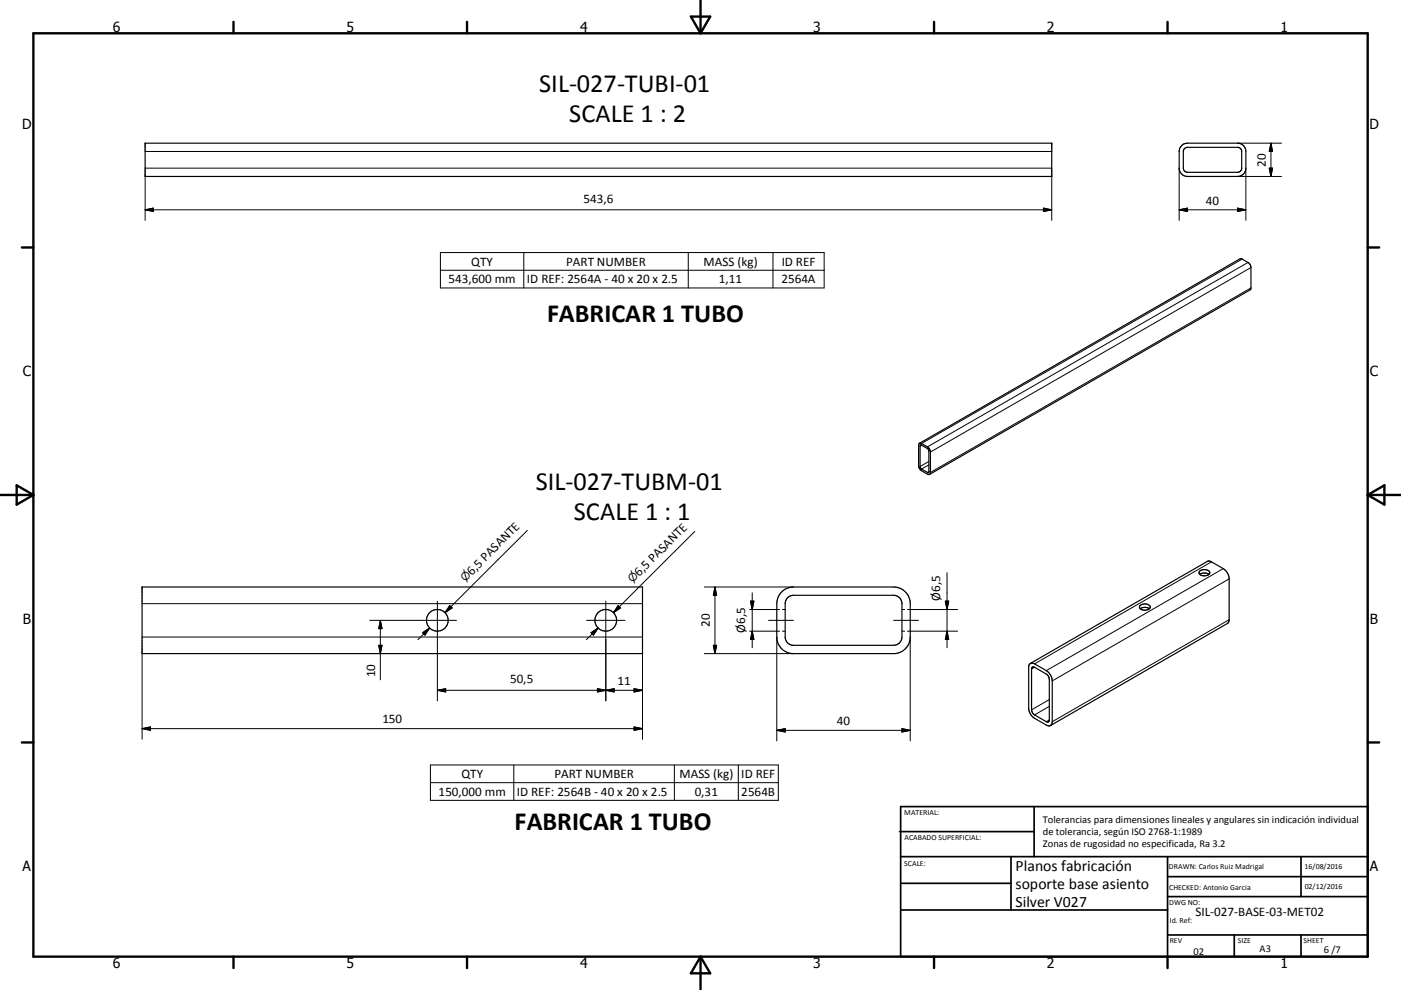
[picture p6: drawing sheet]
<svg xmlns="http://www.w3.org/2000/svg" width="420mm" height="297mm" viewBox="0 0 420 297" stroke-linecap="round" stroke-linejoin="round" font-family="sans-serif">
<g fill="none" stroke="#000" stroke-width=".36">
<path d="M43.5 43h271.8v9.9h-271.8zM354.1 43.8l.9-.6 1-.2h15a2.5 2.5 0 0 1 2.5 2.4v5a2.49 2.49 0 0 1-2.5 2.5h-15a2.5 2.5 0 0 1-2.5-2.5l.1-5.3zM355.2 44.6l.8-.4h15a1.22 1.22 0 0 1 1.3 1.2v5a1.23 1.23 0 0 1-1.3 1.3h-15a1.26 1.26 0 0 1-1.2-1.3v-5zM275.7 133l-.3 .4 .1 6.7 .8 1.1 1.9 1.1h.5M275.7 133l96.1-55.4h.4l2.1 1.2 .5 .6 .2 .9v6.1l-.2 .6-96.1 55.3M275.7 133h.4l2 1.1 .8 1.1v6.5l-.2 .6M275.9 133.6l.3-.1 1.9 1.1 .4 .6v6.4l-.2 .2-2-1.1-.4-.5zM42.6 176.1h150v20h-150zM234.2 177.8a5 5 0 0 1 3.7-1.7h30a5 5 0 0 1 5 5v10a5 5 0 0 1-5 5h-30a5 5 0 0 1-5-5v-10.5l.4-1.5zM236.3 179.2l.9-.5 .7-.1h30a2.5 2.5 0 0 1 2.5 2.5v10a2.5 2.5 0 0 1-2.5 2.5h-30a2.5 2.5 0 0 1-2.5-2.5v-10.3l.4-1zM359.6 171.4a1.98 1.98 0 0 1 3.1 .4 1.91 1.91 0 0 1-3.2 .1zM359.7 172.3a2.45 2.45 0 0 1 2.7 0"/>
<path d="M362.3 172.2v.2M308.8 199.1l1.1-.1 3.8 2.2a3.9 3.9 0 0 1 1.8 3.1v12.2a1.08 1.08 0 0 1-.6 1.2 1.08 1.08 0 0 1-1.2-.2l-3.5-2a4.1 4.1 0 0 1-1.8-2.8v-12.8zM308.9 199l53.1-30.6h1l3.7 2.2a3.9 3.9 0 0 1 1.8 3.1v12.2l-.1 .7-.4 .5-53 30.6M341.8 181.7a1.99 1.99 0 0 1 3.1 .4 1.93 1.93 0 0 1-3.3 .1zM341.9 182.6a2.34 2.34 0 0 1 2.7 0M309.4 200.2h.8l3.7 2.1 .5 .8 .2 12.9a.54 .54 0 0 1-.3 .6 .54 .54 0 0 1-.6-.1l-3.7-2.1-.6-1-.1-12.7z"/>
<circle cx="131.1" cy="186.1" r="3.2"/>
<circle cx="181.6" cy="186.1" r="3.2"/>
</g>
<g fill="none" stroke="#000" stroke-width=".3">
<path d="M43.5 50.4h271.8M43.5 45.4h271.8M43.5 52.9v13.2M315.3 52.9v13.2M353.5 50.4v15.7M371 52.9h13.2M371 43h13.2M373.5 50.4v15.7M380.5 50.4h1l-.5 2.5zM381 43l.5 2.4h-1zM381 43v9.9M43.5 62.9h271.8"/>
<path d="M43.5 62.9l2.5-.5v1.1zM132 75.8h115.1v10.6h-115.1zM157 75.8v10.6M206.3 75.8v10.6M231.7 75.8v10.6M312.8 62.4l2.5 .5-2.5 .6zM353.5 62.9h20M353.5 62.9l2.5-.5v1.1zM371 62.4l2.5 .5-2.5 .6zM372.4 77.7l-96.1 55.4M374.2 78.7l-96.1 55.4M132 81.1h115.1"/>
<path d="M375 86.4l-96.1 55.3M375 80.3l-96.1 55.3M276.3 133.6l-.5 .2M278.5 139.5l-2.2 1.2M278.5 138.4l-2.7 1.6M158.1 159.1l-24.7 24.7M208.3 159.4l-24.4 24.4M278.5 141.5l-.4 .2M211.2 176.1h26.7M214.3 176.1v20M214.3 176.1l.6 2.5h-1zM225.5 177.9v16.4"/>
<path d="M283.9 171.8v22.5M363.2 168.6l-53 30.6M366.7 170.6l-53 30.6M368.5 173.7l-53 30.6M42.6 181.1h150M42.6 191.1h150v30.7M42.6 196.1v25.7M110.9 186.1h26M113.5 193.6h1l-.5 2.5zM114 186.1v17.8M114 186.1l.5 2.5h-1zM126.7 189.8l2.1-1.4-1.4 2.1z"/>
<path d="M128.8 188.4l-3.5 3.5M131.1 180.3v30M134.8 181.7l.7 .7-2.1 1.4zM135.2 182l-1.8 1.8M175.9 186.1h11.5M177.2 189.8l2.1-1.4-1.4 2.1zM179.3 188.4l-3.5 3.5M181.6 180.3v30M185.3 181.7l.7 .7-2.1 1.4zM185.7 182l-1.8 1.8M211.2 196.1h26.7M213.9 193.6h1l-.6 2.5z"/>
<path d="M224.8 189.4h8.9M224.8 182.9h8.9M225 180.3h1l-.5 2.6zM225.5 189.4l.5 2.5h-1zM230.4 186.1h7.5M232.9 191.1v31.2M234.6 189.4h.8M234.6 182.9h.8M267.9 186.1h7.5M270.4 189.4h.8M270.4 182.9h.8M272.1 189.4h15"/>
<path d="M272.1 182.9h15M272.9 191.1v31.2M283.4 180.3h1l-.5 2.6zM283.9 189.4l.5 2.5h-1zM368.5 185.9l-53 30.6M42.6 218.6h150M42.6 218.6l2.5-.5v1zM131.1 207.1h61.5M131.1 207.1l2.5-.5v1zM179.1 206.6l2.5 .5-2.5 .5zM181.6 207.1l2.5-.5v1zM190.1 218.1l2.5 .5-2.5 .5z"/>
<path d="M190.1 206.6l2.5 .5-2.5 .5zM232.9 219.1h40M232.9 219.1l2.5-.5v1zM270.4 218.6l2.5 .5-2.5 .5zM310.2 200.2l-.9 .5M314.6 209.9l-5.3 3.1M314.6 211.9l-4.4 2.6M314.6 216l-.9 .5M129 229.5h104.3v10.6h-104.3zM129 234.8h104.3M154 229.5v10.6M202.2 229.5v10.6"/>
<path d="M221.4 229.5v10.6"/>
</g>
<g fill="none" stroke="#000" stroke-width=".71">
<path d="M10 10h400v277h-400zM70 6.6v3.4M140 6.6v3.4M207.1 5h5.8l-2.9 5zM210 0v10M280 6.6v3.4M350 6.6v3.4M6.6 74.2h3.4M410 74.2h3.5M0 148.5h10M5 145.6l5 2.9-5 2.9zM410 148.5h10.1"/>
<path d="M410 148.5l5.1-2.9v5.8zM6.6 222.7h3.4M410 222.7h3.5M70 287v3.4M140 287v3.4M210 287v10M210 287l2.9 5h-5.8zM280 287v3.4M350 287v3.4"/>
</g>
<g fill="none" stroke="#000" stroke-width=".51">
<path d="M269.7 249.5h40.3M270 242h140v45h-140zM270 257h140M303.1 257v16M310 242v15M350 257v30M390.1 257v12M270 265h33.1M270 273h80M350 269h60M350 263h60M350 280.5h60"/>
<path d="M370 280.5v6.5M390.1 280.5v6.5"/>
</g>
<g fill="#000" stroke="#000" stroke-width=".3">
<path d="M380.5 50.4h1l-.5 2.5zM381 43l.5 2.4h-1zM43.5 62.9l2.5-.5v1.1zM312.8 62.4l2.5 .5-2.5 .6zM353.5 62.9l2.5-.5v1.1zM371 62.4l2.5 .5-2.5 .6zM214.3 176.1l.6 2.5h-1zM113.5 193.6h1l-.5 2.5zM114 186.1l.5 2.5h-1zM126.7 189.8l2.1-1.4-1.4 2.1zM134.8 181.7l.7 .7-2.1 1.4zM177.2 189.8l2.1-1.4-1.4 2.1z"/>
<path d="M185.3 181.7l.7 .7-2.1 1.4zM213.9 193.6h1l-.6 2.5zM225 180.3h1l-.5 2.6zM225.5 189.4l.5 2.5h-1zM283.4 180.3h1l-.5 2.6zM283.9 189.4l.5 2.5h-1zM42.6 218.6l2.5-.5v1zM131.1 207.1l2.5-.5v1zM179.1 206.6l2.5 .5-2.5 .5zM181.6 207.1l2.5-.5v1zM190.1 218.1l2.5 .5-2.5 .5zM190.1 206.6l2.5 .5-2.5 .5z"/>
<path d="M232.9 219.1l2.5-.5v1zM270.4 218.6l2.5 .5-2.5 .5z"/>
</g>
<g font-size="7.9">
<text x="161.6" y="27.6">SIL-027-TUBI-01</text>
<text x="170.7" y="36.6">SCALE 1 : 2</text>
<text x="164" y="96.7">FABRICAR 1 TUBO</text>
<text x="160.6" y="147.1">SIL-027-TUBM-01</text>
<text x="172" y="156">SCALE 1 : 1</text>
<text x="154.3" y="249.1">FABRICAR 1 TUBO</text>
</g>
<g font-size="4.7">
<text x="304.5" y="261.2">Planos fabricación</text>
<text x="304.5" y="266.6">soporte base asiento</text>
<text x="304.5" y="272">Silver V027</text>
</g>
<g font-size="4.2">
<text x="33.9" y="9.6">6</text>
<text x="103.9" y="9.6">5</text>
<text x="173.9" y="9.6">4</text>
<text x="243.8" y="9.6">3</text>
<text x="313.9" y="9.6">2</text>
<text x="383.9" y="9.6">1</text>
<text x="6.7" y="38.7">D</text>
<text x="410.5" y="38.7">D</text>
<text x="6.9" y="112.9">C</text>
<text x="410.7" y="112.9">C</text>
<text x="6.9" y="187.1">B</text>
<text x="410.7" y="187.1">B</text>
<text x="6.8" y="261.4">A</text>
<text x="410.7" y="261.4">A</text>
<text x="33.9" y="290.4">6</text>
<text x="103.9" y="290.4">5</text>
<text x="173.9" y="290.4">4</text>
<text x="243.8" y="290.4">3</text>
<text x="313.9" y="290.4">2</text>
<text x="383.9" y="290.4">1</text>
</g>
<g font-size="3.9">
<text x="379.5" y="50" transform="rotate(-90 379.5 50)">20</text>
<text x="174.9" y="60.9">543,6</text>
<text x="361.5" y="61.4">40</text>
<text x="141.3" y="79.7">QTY</text>
<text x="169.8" y="79.7">PART NUMBER</text>
<text x="210.9" y="79.8">MASS (kg)</text>
<text x="234.4" y="79.7">ID REF</text>
<text x="134.5" y="85">543,600 mm</text>
<text x="158" y="85">ID REF: 2564A - 40 x 20 x 2.5</text>
<text x="215.6" y="85">1,11</text>
<text x="234.3" y="85">2564A</text>
<text x="141.5" y="172.7" transform="rotate(-45 141.5 172.7)">6,5 PASANTE</text>
<text x="191.6" y="173.1" transform="rotate(-45 191.6 173.1)">6,5 PASANTE</text>
<text x="281.9" y="180.2" transform="rotate(-90 281.9 180.2)">Ø6,5</text>
<text x="212.8" y="188.1" transform="rotate(-90 212.8 188.1)">20</text>
<text x="223.4" y="189.9" transform="rotate(-90 223.4 189.9)">Ø6,5</text>
<text x="112.5" y="203.2" transform="rotate(-90 112.5 203.2)">10</text>
<text x="152.9" y="205">50,5</text>
<text x="185.2" y="205.6">11</text>
<text x="114.6" y="217">150</text>
<text x="250.9" y="217.5">40</text>
<text x="138.3" y="233.4">QTY</text>
<text x="166.2" y="233.4">PART NUMBER</text>
<text x="203.7" y="233.5">MASS (kg)</text>
<text x="222.2" y="233.4">ID REF</text>
<text x="131.5" y="238.8">150,000 mm</text>
<text x="154.9" y="238.8">ID REF: 2564B - 40 x 20 x 2.5</text>
<text x="208.3" y="238.8">0,31</text>
<text x="222.2" y="238.8">2564B</text>
<text x="358.4" y="274.9">SIL-027-BASE-03-MET02</text>
</g>
<g font-size="3.3">
<text x="139.4" y="174.8" transform="rotate(-45 139.4 174.8)">⌀</text>
<text x="189.7" y="175" transform="rotate(-45 189.7 175)">⌀</text>
</g>
<g font-size="3.1">
<text x="312.7" y="246.8">Tolerancias para dimensiones lineales y angulares sin indicación individual</text>
<text x="312.7" y="250.4">de tolerancia, según ISO 2768-1:1989</text>
<text x="312.7" y="254">Zonas de rugosidad no especificada, Ra 3.2</text>
<text x="357.8" y="286.5">02</text>
<text x="377.6" y="285.6">A3</text>
<text x="396.9" y="285.9">6 /7</text>
</g>
<g font-size="2.4">
<text x="271.1" y="244.4">MATERIAL:</text>
<text x="271.2" y="252">ACABADO SUPERFICIAL:</text>
<text x="271.1" y="259.7">SCALE:</text>
<text x="350.4" y="260.8">DRAWN: Carlos Ruiz Madrigal</text>
<text x="391.1" y="260.6">16/08/2016</text>
<text x="350.5" y="267">CHECKED: Antonio Garcia</text>
<text x="391.2" y="266.7">02/12/2016</text>
<text x="350.5" y="271.4">DWG NO:</text>
<text x="350.7" y="276.9">Id. Ref:</text>
<text x="350.7" y="282.8">REV</text>
<text x="371.1" y="282.9">SIZE</text>
<text x="390.8" y="283">SHEET</text>
</g>
</svg>
